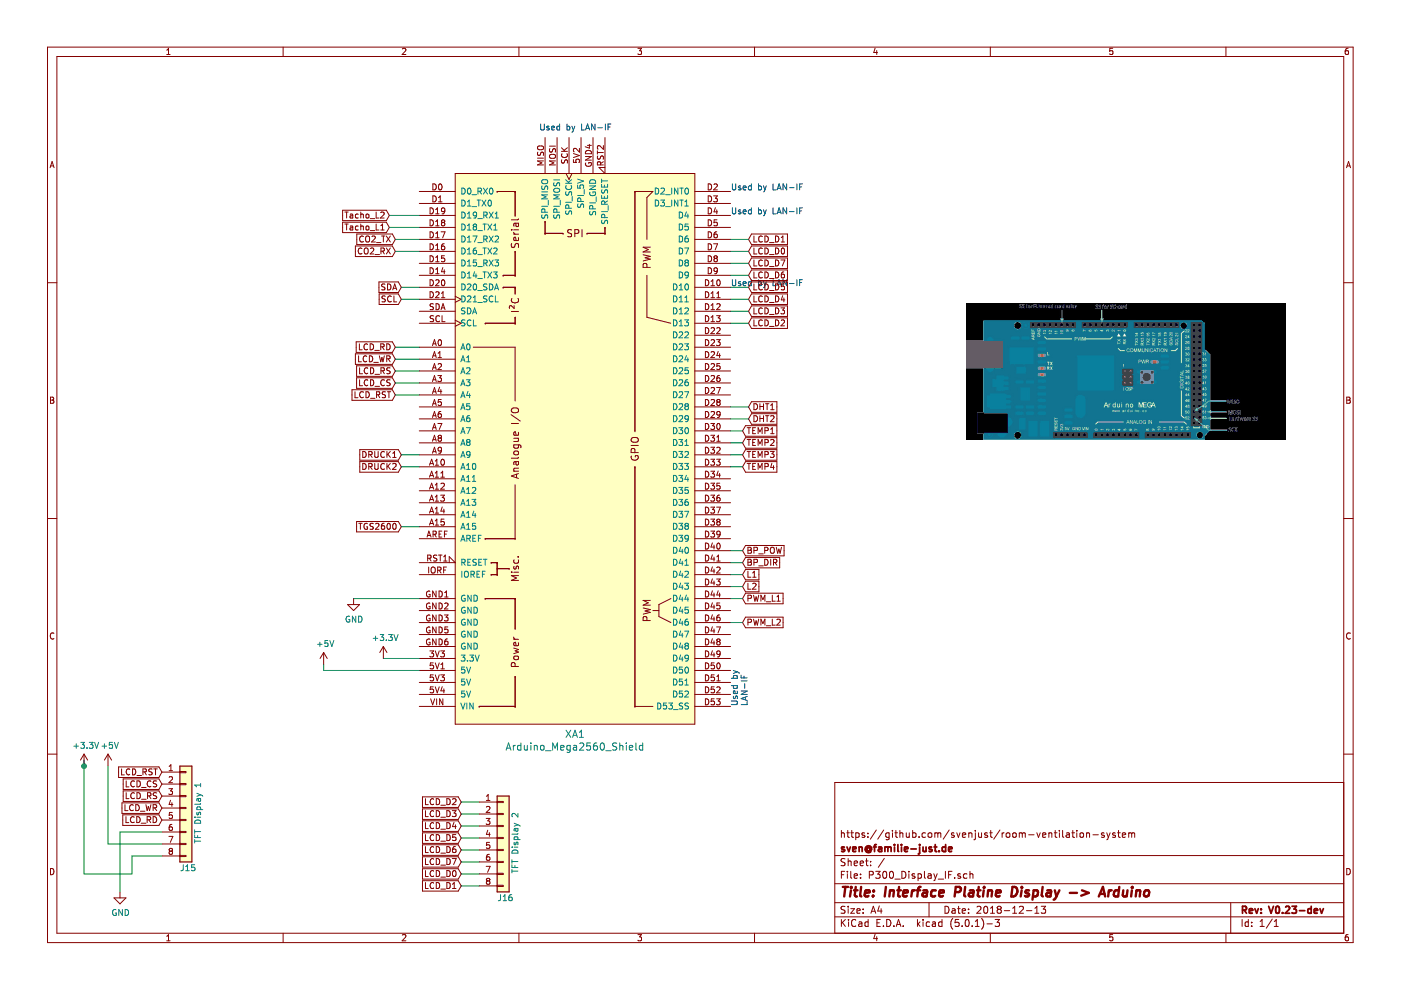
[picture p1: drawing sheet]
EESchema Schematic File Version 4
LIBS:P300_Display_IF-cache
EELAYER 26 0
EELAYER END
$Descr A4 11693 8268
encoding utf-8
Sheet 1 1
Title "Interface Platine Display -> Arduino"
Date "2018-12-13"
Rev "V0.23-dev"
Comp "sven@familie-just.de"
Comment1 "https://github.com/svenjust/room-ventilation-system"
Comment2 ""
Comment3 ""
Comment4 ""
$EndDescr
$Comp
L arduino:Arduino_Mega2560_Shield XA1
U 1 1
P 4800 3750
F 0 "XA1" H 4800 1370 60  0000 C CNN
F 1 "Arduino_Mega2560_Shield" H 4800 1264 60  0000 C CNN
F 2 "Arduino:Arduino_Mega2560_Shield_no_ICSP" H 5500 6500 60  0001 C CNN
F 3 "https://store.arduino.cc/arduino-mega-2560-rev3" H 5500 6500 60  0001 C CNN
	1    4800 3750
	1    0    0    -1  
$EndComp
$Comp
L P300_Display_IF-rescue:GND-power #PWR0101
U 1 1
P 2950 5000
F 0 "#PWR0101" H 2950 4750 50  0001 C CNN
F 1 "GND" H 2955 4827 50  0000 C CNN
F 2 "" H 2950 5000 50  0001 C CNN
F 3 "" H 2950 5000 50  0001 C CNN
	1    2950 5000
	1    0    0    -1  
$EndComp
Wire Wire Line
	2950 5000 3500 5000
$Comp
L P300_Display_IF-rescue:+5V-power #PWR0103
U 1 1
P 2700 5550
F 0 "#PWR0103" H 2700 5400 50  0001 C CNN
F 1 "+5V" H 2715 5723 50  0000 C CNN
F 2 "" H 2700 5550 50  0001 C CNN
F 3 "" H 2700 5550 50  0001 C CNN
	1    2700 5550
	1    0    0    -1  
$EndComp
Text GLabel 3250 1900 0    50   Input ~ 0
Tacho_L1
Text GLabel 3250 1800 0    50   Input ~ 0
Tacho_L2
Text GLabel 6200 5200 2    50   Input ~ 0
PWM_L2
Text GLabel 6200 5000 2    50   Input ~ 0
PWM_L1
Wire Wire Line
	3250 1800 3500 1800
Wire Wire Line
	3250 1900 3500 1900
Text GLabel 3350 3900 0    50   Input ~ 0
DRUCK2
Text GLabel 3350 3800 0    50   Input ~ 0
DRUCK1
Wire Wire Line
	3350 3800 3500 3800
Wire Wire Line
	3350 3900 3500 3900
Text GLabel 6200 4700 2    50   Input ~ 0
BP_DIR
Text GLabel 6200 3900 2    50   Input ~ 0
TEMP4
Text GLabel 6200 3800 2    50   Input ~ 0
TEMP3
Text GLabel 6200 3700 2    50   Input ~ 0
TEMP2
Text GLabel 6200 3600 2    50   Input ~ 0
TEMP1
Text GLabel 6250 3400 2    50   Input ~ 0
DHT1
Text GLabel 6250 3500 2    50   Input ~ 0
DHT2
Wire Wire Line
	6100 3700 6200 3700
Wire Wire Line
	6200 3600 6100 3600
Wire Wire Line
	6100 3800 6200 3800
Text GLabel 6200 4600 2    50   Input ~ 0
BP_POW
Text GLabel 3350 4400 0    50   Input ~ 0
TGS2600
Wire Wire Line
	3350 4400 3500 4400
Text GLabel 6200 4800 2    50   Input ~ 0
L1
Text GLabel 6200 4900 2    50   Input ~ 0
L2
Text Notes 4500 1100 0    50   ~ 0
Used by LAN-IF
Text GLabel 3350 2400 0    50   Input ~ 0
SDA
Text GLabel 3350 2500 0    50   Input ~ 0
SCL
Wire Wire Line
	3350 2400 3500 2400
Wire Wire Line
	3350 2500 3500 2500
Text GLabel 3300 2000 0    50   Input ~ 0
CO2_TX
Text GLabel 3300 2100 0    50   Input ~ 0
CO2_RX
Wire Wire Line
	3300 2000 3500 2000
Wire Wire Line
	3300 2100 3500 2100
Text Notes 6100 1800 0    50   ~ 0
Used by LAN-IF
Text Notes 6250 5900 1    50   ~ 0
Used by \nLAN-IF
Wire Wire Line
	6200 4600 6100 4600
Wire Wire Line
	6100 5000 6200 5000
Wire Wire Line
	6100 5200 6200 5200
Wire Wire Line
	6100 4700 6200 4700
Text Notes 6100 1600 0    50   ~ 0
Used by LAN-IF
Text Notes 6100 2400 0    50   ~ 0
Used by LAN-IF
Wire Wire Line
	2700 5550 2700 5600
Wire Wire Line
	2700 5600 3500 5600
Wire Wire Line
	6100 4900 6200 4900
Wire Wire Line
	6100 4800 6200 4800
Wire Wire Line
	6100 3900 6200 3900
Wire Wire Line
	6100 3400 6250 3400
Wire Wire Line
	6100 3500 6250 3500
$Comp
L P300_Display_IF-rescue:Conn_01x08-Connector_Generic J15
U 1 1
P 1550 6750
F 0 "J15" H 1500 6250 50  0000 L CNN
F 1 "TFT Display 1" V 1650 6450 50  0000 L CNN
F 2 "Connector_Molex:Molex_KK-6410-08_08x2.54mm_Straight" H 1550 6750 50  0001 C CNN
F 3 "~" H 1550 6750 50  0001 C CNN
	1    1550 6750
	1    0    0    -1  
$EndComp
$Comp
L P300_Display_IF-rescue:Conn_01x08-Connector_Generic J16
U 1 1
P 4200 7000
F 0 "J16" H 4150 6500 50  0000 L CNN
F 1 "TFT Display 2" V 4300 6700 50  0000 L CNN
F 2 "Connector_Molex:Molex_KK-254_AE-6410-08A_1x08_P2.54mm_Vertical" H 4200 7000 50  0001 C CNN
F 3 "~" H 4200 7000 50  0001 C CNN
	1    4200 7000
	1    0    0    -1  
$EndComp
Text GLabel 1350 6450 0    50   Input ~ 0
LCD_RST
Text GLabel 1350 6550 0    50   Input ~ 0
LCD_CS
Text GLabel 1350 6650 0    50   Input ~ 0
LCD_RS
Text GLabel 1350 6750 0    50   Input ~ 0
LCD_WR
Text GLabel 1350 6850 0    50   Input ~ 0
LCD_RD
$Comp
L P300_Display_IF-rescue:GND-power #PWR0119
U 1 1
P 1000 7450
F 0 "#PWR0119" H 1000 7200 50  0001 C CNN
F 1 "GND" H 1005 7277 50  0000 C CNN
F 2 "" H 1000 7450 50  0001 C CNN
F 3 "" H 1000 7450 50  0001 C CNN
	1    1000 7450
	1    0    0    -1  
$EndComp
$Comp
L P300_Display_IF-rescue:+5V-power #PWR0120
U 1 1
P 900 6400
F 0 "#PWR0120" H 900 6250 50  0001 C CNN
F 1 "+5V" H 915 6573 50  0000 C CNN
F 2 "" H 900 6400 50  0001 C CNN
F 3 "" H 900 6400 50  0001 C CNN
	1    900  6400
	1    0    0    -1  
$EndComp
Wire Wire Line
	900  7050 900  6400
$Comp
L P300_Display_IF-rescue:+3.3V-power #PWR0121
U 1 1
P 700 6400
F 0 "#PWR0121" H 700 6250 50  0001 C CNN
F 1 "+3.3V" H 715 6573 50  0000 C CNN
F 2 "" H 700 6400 50  0001 C CNN
F 3 "" H 700 6400 50  0001 C CNN
	1    700  6400
	1    0    0    -1  
$EndComp
Wire Wire Line
	1100 7150 1350 7150
Wire Wire Line
	700  7300 1100 7300
Wire Wire Line
	1100 7300 1100 7150
$Comp
L P300_Display_IF-rescue:+3.3V-power #PWR0122
U 1 1
P 3200 5500
F 0 "#PWR0122" H 3200 5350 50  0001 C CNN
F 1 "+3.3V" H 3215 5673 50  0000 C CNN
F 2 "" H 3200 5500 50  0001 C CNN
F 3 "" H 3200 5500 50  0001 C CNN
	1    3200 5500
	1    0    0    -1  
$EndComp
Wire Wire Line
	3200 5500 3500 5500
Wire Wire Line
	900  7050 1350 7050
Wire Wire Line
	1350 6950 1000 6950
Wire Wire Line
	1000 6950 1000 7450
Wire Wire Line
	700  6350 700  6400
Connection ~ 700  6400
Wire Wire Line
	700  6400 700  7300
Text GLabel 3300 2900 0    50   Input ~ 0
LCD_RD
Text GLabel 3300 3000 0    50   Input ~ 0
LCD_WR
Text GLabel 3300 3100 0    50   Input ~ 0
LCD_RS
Text GLabel 3300 3200 0    50   Input ~ 0
LCD_CS
Text GLabel 3300 3300 0    50   Input ~ 0
LCD_RST
Wire Wire Line
	3300 2900 3500 2900
Wire Wire Line
	3300 3000 3500 3000
Wire Wire Line
	3300 3100 3500 3100
Wire Wire Line
	3300 3200 3500 3200
Wire Wire Line
	3300 3300 3500 3300
Text GLabel 6250 2200 2    50   Input ~ 0
LCD_D7
Text GLabel 6250 2300 2    50   Input ~ 0
LCD_D6
Text GLabel 6250 2400 2    50   Input ~ 0
LCD_D5
Text GLabel 6250 2500 2    50   Input ~ 0
LCD_D4
Text GLabel 6250 2600 2    50   Input ~ 0
LCD_D3
Text GLabel 6250 2700 2    50   Input ~ 0
LCD_D2
Text GLabel 6250 2100 2    50   Input ~ 0
LCD_D0
Text GLabel 6250 2000 2    50   Input ~ 0
LCD_D1
Wire Wire Line
	6100 2000 6250 2000
Wire Wire Line
	6100 2100 6250 2100
Wire Wire Line
	6100 2200 6250 2200
Wire Wire Line
	6100 2300 6250 2300
Wire Wire Line
	6100 2400 6250 2400
Wire Wire Line
	6100 2500 6250 2500
Wire Wire Line
	6100 2600 6250 2600
Wire Wire Line
	6100 2700 6250 2700
Text GLabel 3850 7300 0    50   Input ~ 0
LCD_D0
Text GLabel 3850 7400 0    50   Input ~ 0
LCD_D1
Text GLabel 3850 7200 0    50   Input ~ 0
LCD_D7
Text GLabel 3850 7100 0    50   Input ~ 0
LCD_D6
Text GLabel 3850 7000 0    50   Input ~ 0
LCD_D5
Text GLabel 3850 6900 0    50   Input ~ 0
LCD_D4
Text GLabel 3850 6800 0    50   Input ~ 0
LCD_D3
Text GLabel 3850 6700 0    50   Input ~ 0
LCD_D2
Wire Wire Line
	3850 6700 4000 6700
Wire Wire Line
	3850 6800 4000 6800
Wire Wire Line
	3850 6900 4000 6900
Wire Wire Line
	3850 7000 4000 7000
Wire Wire Line
	3850 7100 4000 7100
Wire Wire Line
	3850 7200 4000 7200
Wire Wire Line
	3850 7300 4000 7300
Wire Wire Line
	3850 7400 4000 7400
$EndSCHEMATC
